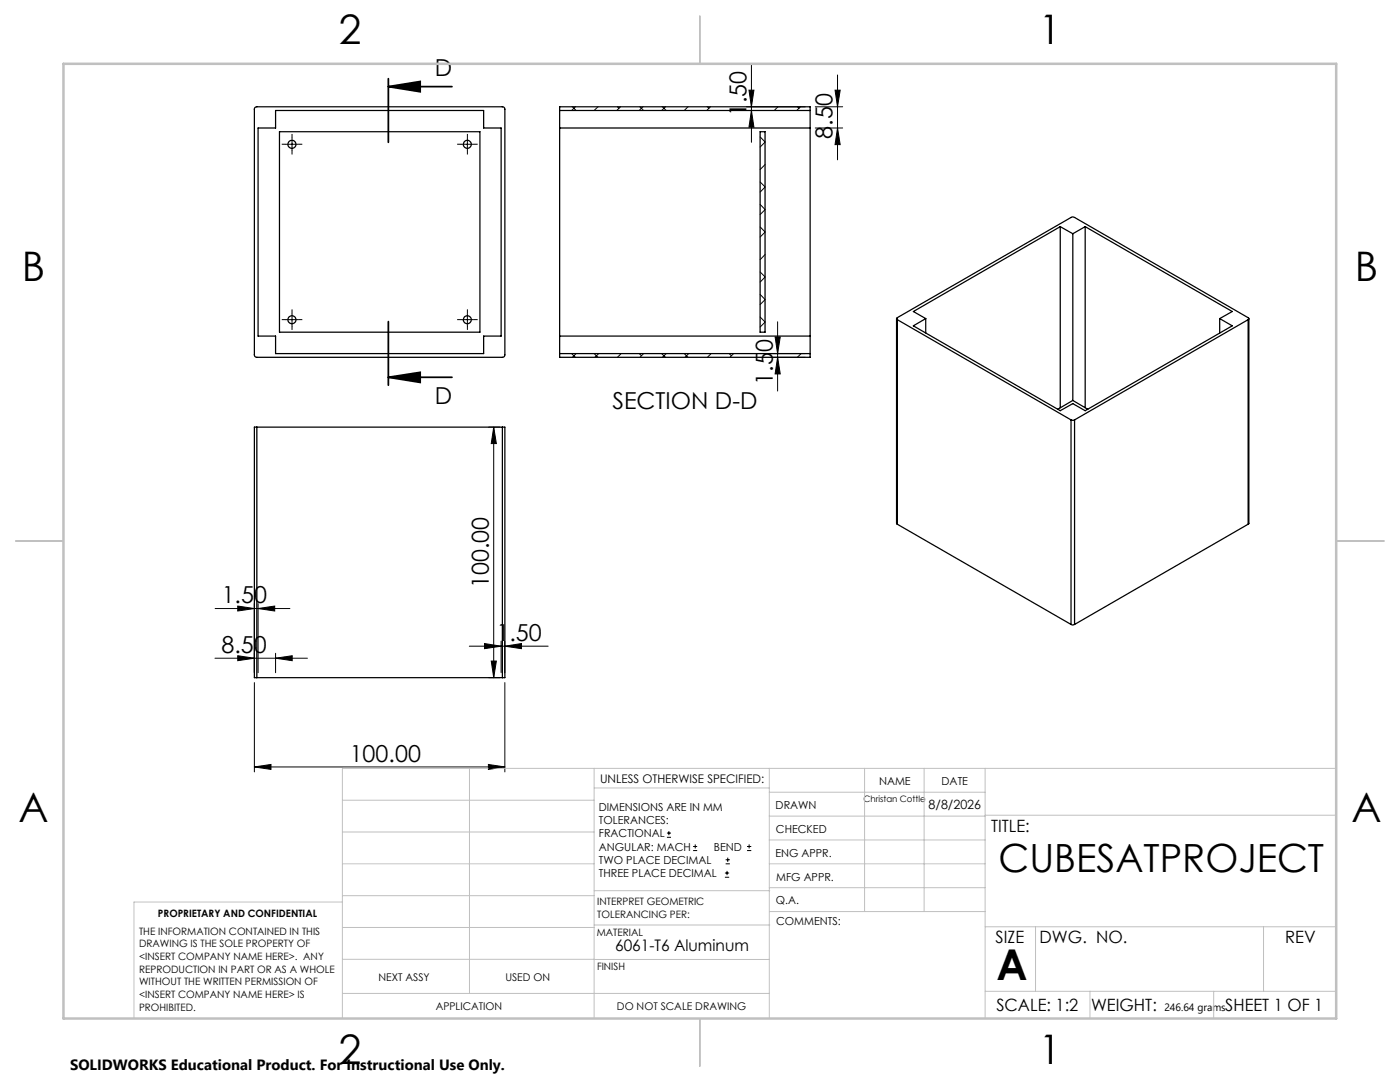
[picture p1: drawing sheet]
<svg xmlns="http://www.w3.org/2000/svg" width="279mm" height="216mm" viewBox="0 0 279 216" stroke-linecap="round" stroke-linejoin="round" font-family="sans-serif">
<g fill="none" stroke="#000" stroke-width=".25">
<path d="M51 21.4l49.4-.1 .3 .2 .1 49.4-.3 .3-49.3 .1-.4-.2v-49.4zM55 22h41.5v3.5h3.5v41.6h-3.5v3.5h-41.5v-3.5h-3.5v-41.6h3.5zM55.8 26.3h40v40h-40zM111.7 21.3h50v50h-50zM111.7 25.5h50M111.7 22h50M151.7 26.3h1v40h-1zM211.6 45.2l2.5 1.4M211.6 45.2l-29.3 17 2.4 1.4M211.6 45.2v36.2M214.1 46.6v33.3M216.6 45.2l29.3 17-2.5 1.4"/>
<path d="M216.6 45.2l-2.5 1.4M216.6 45.2v36.2M111.7 70.6h50M111.7 67.1h50M178.9 63.6v40.8l.2 .2M179.1 63.8l-.2-.2 .2-.2 34.9-20.1 .5 .1 34.7 20v.2l-.1 .2M179.1 63.8l34.6 20M179.1 63.8v40.8M184.7 63.6l-2.4 1.4 29.3 17 2.5-1.5 2.5 1.5 29.3-17-2.5-1.4M184.7 63.6v2.8M214.1 79.9l3 1.8M214.1 79.9l-3 1.8"/>
<path d="M243.4 63.6v2.8M249.1 63.8l-34.6 20M249.1 63.8v40.8M249.2 63.6v40.9l-.1 .1M51.3 85.2h-.5v50h.5M51.3 85.2v50M51.3 85.2h49M100.3 85.2h.5v50h-.5M100.3 85.2v50M213.7 83.8l.4 .1 .4-.1M213.7 83.8v40.8M214.5 83.8v40.8"/>
<path d="M179.1 104.6l34.6 20M249.1 104.6l-34.6 20M51.3 135.2h49M213.7 124.6l.3 .1 .5-.1"/>
<circle cx="58.3" cy="28.8" r=".8"/>
<circle cx="93.3" cy="28.8" r=".79"/>
<circle cx="58.3" cy="63.8" r=".8"/>
<circle cx="93.3" cy="63.8" r=".79"/>
</g>
<g fill="none" stroke="#000" stroke-width=".2">
<path d="M149.5 18h1l-.5 3.3zM150 12.8v15.6M166.7 18h1l-.6 3.3zM167.1 15v16.9M57 28.8h2.5M58.3 27.6v2.5M92 28.8h2.5M93.3 27.6v2.5M114.2 21.3l.8 .7M114.8 21.3l-.7 .7M119.3 21.3l-.7 .7M123.2 21.3l.3 .3"/>
<path d="M123.8 21.3l-.7 .7M127.7 21.3l.7 .7M128.3 21.3l-.7 .7M132.2 21.3l.8 .7M132.8 21.3l-.8 .7M137.3 21.3l-.7 .7M141.2 21.3l.3 .3M141.8 21.3l-.8 .7M149 21.3h11.7M149 22h11.7M150 22l.5 3.4h-1zM151.7 27.3l1 1.1-1 1"/>
<path d="M151.7 36.3l1 1M152.7 32.8l-1 1M152.7 37.3l-1 1M155.3 21.3l-.8 .7M159.1 21.3l.4 .3M159.7 21.3l-.7 .7M162.7 21.3h5.5M162.7 25.5h5.5M167.1 25.5l.6 3.4h-1zM151.7 45.3l1 1-1 1M151.7 58.7l1 1.1-1 1M151.7 54.3l1 .9"/>
<path d="M151.7 40.8l1 1M152.7 41.8l-1 1M152.7 50.8l-1 1M152.7 55.3l-1 1M57 63.8h2.5M58.3 62.5v2.6M92 63.8h2.5M93.3 62.5v2.6M114.1 70.6l.7 .7M115 70.6l-.8 .7M118.6 70.6l.7 .7M119.5 70.6l-.8 .7"/>
<path d="M124 70.6l-.8 .7M127.6 70.6l.4 .4M128.4 70.6l-.7 .7M132 70.6l.8 .7M133 70.6l-.8 .7M136.6 70.6l.7 .7M137.4 70.6l-.7 .7M141.9 70.6l-.7 .7M145.5 70.6l.5 .4M146.4 70.6l-.7 .7M151.7 63.3l1 1-1 1M154.2 70.6h6.5"/>
<path d="M154.2 71.3h6.5M154.7 67.2h1l-.5 3.4zM155.2 71.3l.5 3.3h-1zM155.2 64.2v13.8M159.9 70.6l-.8 .7M97.5 85.2h2.3M98.5 85.2l.6 3.3h-1.1zM98.5 85.2v50M42.9 131.3h18.4M42.9 121.4h15M47.4 130.8l3.4 .5-3.4 .5zM47.4 120.9l3.4 .5-3.4 .5z"/>
<path d="M50.8 120.4v13.8M50.8 136.2v17.8M51.5 121.4l3.3-.5v1zM51.5 120.4v13.8M55 131.3l3.3-.5v1zM55 130.4v3.8M93.7 128.9h15.7M96.7 128.4l3.3 .5-3.3 .5zM97.5 135.2h2.3M98 131.9h1.1l-.6 3.3zM100 127.9v6.3M100.8 128.9l3.3-.5v1z"/>
<path d="M100.8 127.9v6.3M100.8 136.2v17.8M50.8 153l3.3-.5v1zM50.8 153h50M97.5 152.5l3.3 .5-3.3 .5zM133.1 167.1h.8M133.1 166.2h.8M133.5 165.8v.9M138.3 169.7h.8M138.3 168.9h.8M138.7 168.5v.8M144.7 175h.8"/>
<path d="M144.7 174.2h.8M144.8 172.4h.9M144.8 171.6h.9M145.1 173.8v.8M145.2 171.1v.9M149.1 169.7h.8M149.1 168.9h.8M149.5 168.5v.8"/>
</g>
<path d="M77.5 17.3l6.4-1v2zM77.5 17.3h12.7M77.5 15.7v12.7M77.5 75.3l6.4-1v2zM77.5 64.2v12.7M77.5 75.3h12.7" fill="none" stroke="#000" stroke-width=".35"/>
<g fill="none" stroke="#000" stroke-width=".2" stroke-dasharray="15.2 1.3 1.3 1.3" stroke-linecap="butt">
<path d="M57 28.8h-.8M58.3 27.5v-.8M58.3 30v.8M59.5 28.8h.8M92 28.8h-.8M93.3 27.5v-.8M93.3 30v.8M94.5 28.8h.8M57 63.8h-.8M58.3 62.5v-.8M58.3 65v.8M59.5 63.8h.8"/>
<path d="M92 63.8h-.8M93.3 62.5v-.8M93.3 65v.8M94.5 63.8h.8"/>
</g>
<g fill="none" stroke="#c0c0c0" stroke-width=".2">
<path d="M68.3 159.7h50.3M93.7 153.3v44.9M118.6 153.3v49.9M118.6 157.2h34.9M153.5 153.3v49.9M153.5 158.1h43.1M172.5 153.3v28.6M184.4 153.3v28.6M196.6 153.3v49.9M266.7 153.3h-198.4v49.9M68.3 178.7h50.3M68.3 172.4h50.3"/>
<path d="M68.3 166h50.3M68.3 180h-41.6v23.2M118.6 177.7h35M153.5 167.6h43.1M153.5 162.8h43.1M153.5 172.4h43.1M153.5 177.1h43.1M196.6 162.7h70.1M68.3 198.2h85.2M68.3 191.4l85.2 .1M68.3 185.1h50.3M118.6 184.6h35"/>
<path d="M153.6 181.9h43M196.6 197.8h70.1M196.6 184.9h70.1M206.7 184.9v12.9M217.5 197.8v5.4M242.2 197.8v5.4M252.2 184.9v12.9"/>
</g>
<path d="M139.7 3.2v9.5M3.1 107.9h9.6M266.7 107.9h9.5M139.7 203.2v9.6" fill="none" stroke="#c0c0c0" stroke-width=".25"/>
<path d="M12.7 12.7h254v190.5h-254z" fill="none" stroke="#c0c0c0" stroke-width=".5"/>
<g fill="#000">
<path d="M77.5 17.3l6.4-1v2zM77.5 75.3l6.4-1v2z"/>
<path d="M149.5 18h1l-.5 3.3zM150 22l.5 3.4h-1zM166.7 18h1l-.6 3.3zM167.1 25.5l.6 3.4h-1z"/>
<path d="M154.7 67.2h1l-.5 3.4zM155.2 71.3l.5 3.3h-1z"/>
<path d="M55 131.3l3.3-.5v1zM47.4 130.8l3.4 .5-3.4 .5z"/>
<path d="M98 131.9h1.1l-.6 3.3zM98.5 85.2l.6 3.3h-1.1z"/>
<path d="M50.8 153l3.3-.5v1zM97.5 152.5l3.3 .5-3.3 .5zM47.4 120.9l3.4 .5-3.4 .5zM51.5 121.4l3.3-.5v1zM96.7 128.4l3.3 .5-3.3 .5zM100.8 128.9l3.3-.5v1z"/>
</g>
<text font-size="8.5" x="198.9" y="195.5">A</text>
<g font-size="8.1">
<text x="67.6" y="8.9">2</text>
<text x="207.3" y="8.9">1</text>
<text x="4.4" y="56.2">B</text>
<text x="270.4" y="56.2">B</text>
<text x="3.7" y="164.1">A</text>
<text x="269.7" y="164.1">A</text>
<text x="67.6" y="212.4">2</text>
<text x="207.3" y="212.4">1</text>
</g>
<text font-size="7.8" x="199.3" y="174">CUBESATPROJECT</text>
<g font-size="4.7">
<text x="86.8" y="15.2">D</text>
<text x="149" y="23.2" transform="rotate(-90 149 23.2)">1.50</text>
<text x="166.2" y="27.7" transform="rotate(-90 166.2 27.7)">8.50</text>
<text x="154.2" y="76.7" transform="rotate(-90 154.2 76.7)">1.50</text>
<text x="86.8" y="80.6">D</text>
<text x="122.2" y="81.5">SECTION D-D</text>
<text x="97.5" y="117.3" transform="rotate(-90 97.5 117.3)">100.00</text>
<text x="44.2" y="120.4">1.50</text>
<text x="44.2" y="130.3">8.50</text>
<text x="99.1" y="127.9">1.50</text>
<text x="69.8" y="152">100.00</text>
</g>
<g font-size="3.4">
<text x="197.8" y="166">TITLE:</text>
<text x="198.7" y="188.1">SIZE</text>
<text x="207.5" y="188.1">DWG. NO.</text>
<text x="256.5" y="188.2">REV</text>
<text x="198.8" y="201.7">SCALE: 1:2</text>
<text x="217.7" y="201.8">WEIGHT:</text>
<text x="244.5" y="201.7">SHEET 1 OF 1</text>
</g>
<text font-size="3.2" x="122.8" y="189.8">6061-T6 Aluminum</text>
<text font-size="3" x="14" y="213.5">SOLIDWORKS Educational Product. For Instructional Use Only.</text>
<text font-size="2.5" x="185.3" y="161.4">8/8/2026</text>
<text font-size="2.4" x="119.8" y="156.2">UNLESS OTHERWISE SPECIFIED:</text>
<g font-size="2.2">
<text x="119.5" y="161.8">DIMENSIONS ARE IN MM</text>
<text x="154.8" y="161.4">DRAWN</text>
<text x="175.4" y="156.6">NAME</text>
<text x="187.9" y="156.7">DATE</text>
<text x="119.5" y="164.4">TOLERANCES:</text>
<text x="119.5" y="167.1">FRACTIONAL</text>
<text x="154.9" y="166.3">CHECKED</text>
<text x="119.5" y="169.7">ANGULAR: MACH</text>
<text x="119.5" y="172.4">TWO PLACE DECIMAL</text>
<text x="142.5" y="169.7">BEND</text>
<text x="154.8" y="170.9">ENG APPR.</text>
<text x="119.5" y="175">THREE PLACE DECIMAL</text>
<text x="154.9" y="175.7">MFG APPR.</text>
<text x="154.9" y="180.4">Q.A.</text>
<text x="154.9" y="184.6">COMMENTS:</text>
</g>
<g font-size="2.1">
<text x="75.5" y="195.7">NEXT ASSY</text>
<text x="100.9" y="195.7">USED ON</text>
<text x="86.9" y="201.5">APPLICATION</text>
<text x="123.1" y="201.6">DO NOT SCALE DRAWING</text>
<text x="232.4" y="201.8">246.64 grams</text>
</g>
<g font-size="2">
<text x="31.5" y="182.9">PROPRIETARY AND CONFIDENTIAL</text>
<text x="119.2" y="180.6">INTERPRET GEOMETRIC</text>
<text x="119.2" y="183.1">TOLERANCING PER:</text>
<text x="27.8" y="186.5">THE INFORMATION CONTAINED IN THIS</text>
<text x="27.8" y="189">DRAWING IS THE SOLE PROPERTY OF</text>
<text x="27.8" y="191.6">&lt;INSERT COMPANY NAME HERE&gt;. ANY</text>
<text x="119.1" y="186.7">MATERIAL</text>
<text x="27.8" y="194.1">REPRODUCTION IN PART OR AS A WHOLE</text>
<text x="27.8" y="196.6">WITHOUT THE WRITTEN PERMISSION OF</text>
<text x="119.1" y="193.5">FINISH</text>
<text x="27.8" y="199.1">&lt;INSERT COMPANY NAME HERE&gt; IS</text>
<text x="27.8" y="201.7">PROHIBITED.</text>
</g>
<text font-size="1.8" x="172.3" y="160">Christan Cottle</text>
</svg>
